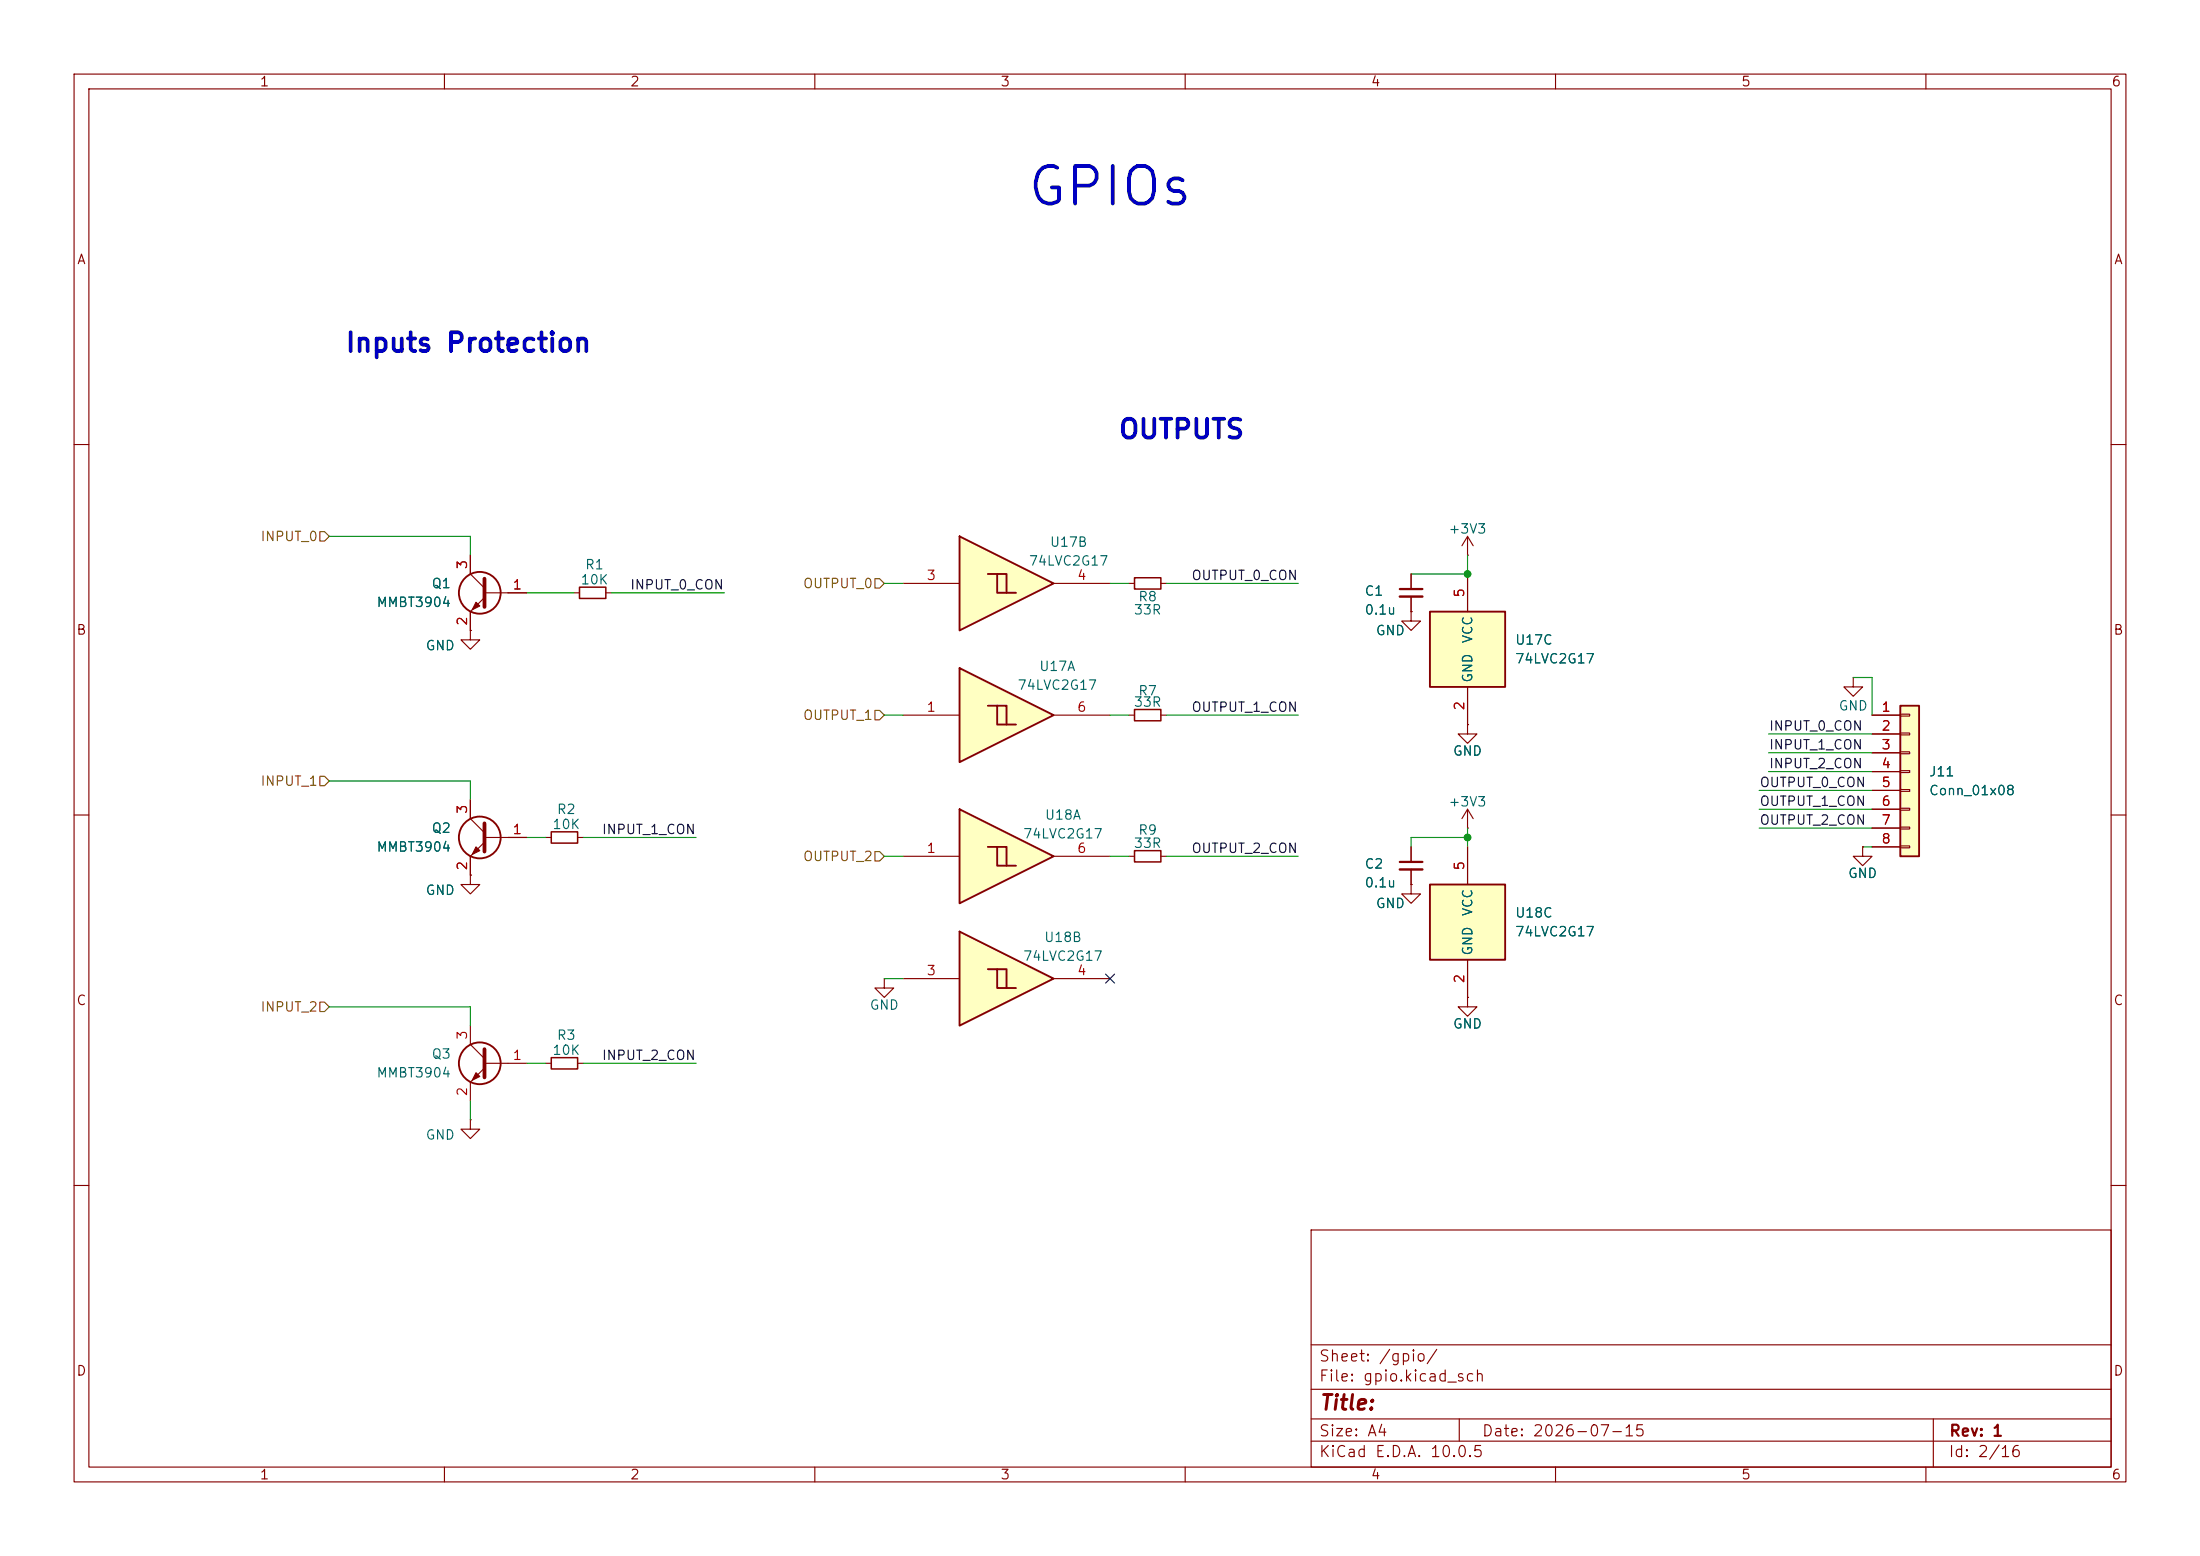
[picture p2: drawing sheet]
<svg xmlns="http://www.w3.org/2000/svg" width="297mm" height="210mm" viewBox="0 0 297 210" stroke-linecap="round" stroke-linejoin="round" font-family="sans-serif">
<g fill="none" stroke="#840000" stroke-width=".15">
<path d="M10 10h277v190h-277zM12 12h273v186h-273zM60 10v2M110 10v2M160 10v2M210 10v2M260 10v2M10 60h2M285 60h2M77.5 80h.7M81.8 80h.7M152.4 96.5h.8"/>
<path d="M156.7 96.5h.8M10 110h2M63.5 108v2.5l1.9 1.9M65.4 113h5.7M65.4 113.7l-1.9 1.9v2.5M285 110h2M63.5 151.1v1.3h-1.3l1.3 1.3 1.3-1.3h-1.3M63.5 151.1h.1M73.7 143.5h.7M78 143.5h.7M10 160h2M177 166h108v32h-108z"/>
<path d="M285 160h2M60 198v2M110 198v2M160 198v2M177 194.5h108M177 191.5h108M177 187.5h108M177 181.5h108M197 191.5v3M210 198v2M260 198v2M261 191.5v6.5"/>
</g>
<path d="M78.2 79.2h3.6v1.6h-3.6zM153.2 95.8h3.5v1.5h-3.5zM74.4 142.7h3.6v1.6h-3.6z" fill="none" stroke="#840000" stroke-width=".2"/>
<path d="M65.4 111.1v3.8" fill="none" stroke="#840000" stroke-width=".51"/>
<circle cx="64.8" cy="113" r="2.82" fill="none" stroke="#840000" stroke-width=".25"/>
<path d="M64.3 114.3l.5 .5-1 .5z" fill="#840000" stroke="#840000" stroke-width=".15"/>
<g fill="#ffffc2">
<path d="M129.5 72.4l12.7 6.3-12.7 6.4z"/>
<path d="M133.3 77.5l3.9 2.5h-2.6v-2.5z"/>
<path d="M134.6 77.5h1.3v2.5z"/>
</g>
<g fill="none" stroke="#840000" stroke-width=".25">
<path d="M129.5 72.4l12.7 6.3-12.7 6.4zM133.3 77.5h1.3v2.5h2.6M134.6 77.5h1.3v2.5"/>
<circle cx="64.8" cy="80" r="2.82"/>
</g>
<path d="M63.5 74.9v2.6l1.9 1.9M121.9 78.7h7.6M142.2 78.7h7.7M152.4 78.7h.8M156.7 78.7h.8M63.5 85.1v1.3h-1.3l1.3 1.2 1.3-1.2h-1.3M63.5 85.1h.1M65.4 80h5.7M65.4 80.6l-1.9 2v2.5M63.5 118.1v1.3h-1.3l1.3 1.3 1.3-1.3h-1.3M63.5 118.1h.1" fill="none" stroke="#840000" stroke-width=".15"/>
<path d="M65.4 78.1v3.8" fill="none" stroke="#840000" stroke-width=".51"/>
<path d="M64.3 81.3l.5 .5-1 .5z" fill="#840000" stroke="#840000" stroke-width=".15"/>
<path d="M153.2 78h3.5v1.5h-3.5z" fill="none" stroke="#840000" stroke-width=".2"/>
<g fill="#ffffc2">
<path d="M129.5 125.7l12.7 6.4-12.7 6.3z"/>
<path d="M133.3 130.8l3.9 2.6h-2.6v-2.6z"/>
<path d="M134.6 130.8h1.3v2.6z"/>
</g>
<path d="M129.5 125.7l12.7 6.4-12.7 6.3zM133.3 130.8h1.3v2.6h2.6M134.6 130.8h1.3v2.6" fill="none" stroke="#840000" stroke-width=".25"/>
<path d="M152.4 115.6h.8M156.7 115.6h.8M198.1 111.8h.1M198.1 109.2l-.7 1.3M198.1 109.2l.8 1.3M198.1 109.2v2.6M121.9 132.1h7.6M142.2 132.1h7.7M198.1 134.6v1.3h1.3l-1.3 1.3-1.3-1.3h1.3M198.1 134.6h.1" fill="none" stroke="#840000" stroke-width=".15"/>
<path d="M153.2 114.8h3.5v1.5h-3.5z" fill="none" stroke="#840000" stroke-width=".2"/>
<path d="M193 119.4h10.2v10.1h-10.2z" fill="#ffffc2"/>
<path d="M193 119.4h10.2v10.1h-10.2z" fill="none" stroke="#840000" stroke-width=".25"/>
<path d="M190.5 114.3v2M190.5 117.3v2.1M198.1 114.3v5.1M198.1 129.5v5.1" fill="none" stroke="#840000" stroke-width=".15"/>
<path d="M189 116.3h3" fill="none" stroke="#840000" stroke-width=".3"/>
<path d="M189 117.3h3" fill="none" stroke="#840000" stroke-width=".33"/>
<g fill="#ffffc2">
<path d="M129.5 109.2l12.7 6.4-12.7 6.3z"/>
<path d="M133.3 114.3l3.9 2.5h-2.6v-2.5z"/>
<path d="M134.6 114.3h1.3v2.5z"/>
</g>
<path d="M129.5 109.2l12.7 6.4-12.7 6.3zM133.3 114.3h1.3v2.5h2.6M134.6 114.3h1.3v2.5" fill="none" stroke="#840000" stroke-width=".25"/>
<path d="M198.1 74.9h.1M198.1 72.4l-.7 1.3M198.1 72.4l.8 1.3M198.1 72.4v2.5M73.7 113h.7M78 113h.7M121.9 115.6h7.6M142.2 115.6h7.7M190.5 119.4v1.3h1.3l-1.3 1.2-1.3-1.2h1.3M190.5 119.4h.1" fill="none" stroke="#840000" stroke-width=".15"/>
<path d="M74.4 112.3h3.6v1.5h-3.6z" fill="none" stroke="#840000" stroke-width=".2"/>
<path d="M256.5 95.3h2.6v20.3h-2.6z" fill="#ffffc2"/>
<path d="M256.5 95.3h2.6v20.3h-2.6z" fill="none" stroke="#840000" stroke-width=".25"/>
<g fill="none" stroke="#840000" stroke-width=".15">
<path d="M198.1 97.8v1.3h1.3l-1.3 1.2-1.3-1.2h1.3M198.1 97.8h.1M250.2 91.4v1.3h1.3l-1.3 1.3-1.3-1.3h1.3M250.2 91.4h.1M252.7 96.5h3.8M252.7 99.1h3.8M256.5 96.4h1.3v.2h-1.3zM256.5 98.9h1.3v.3h-1.3zM251.5 114.3v1.3h1.2l-1.2 1.2-1.3-1.2h1.3M251.5 114.3h.1M252.7 101.6h3.8M252.7 104.1h3.8"/>
<path d="M252.7 106.7h3.8M252.7 109.2h3.8M252.7 111.8h3.8M252.7 114.3h3.8M256.5 101.5h1.3v.2h-1.3zM256.5 104h1.3v.3h-1.3zM256.5 106.6h1.3v.2h-1.3zM256.5 109.1h1.3v.2h-1.3zM256.5 111.6h1.3v.3h-1.3zM256.5 114.2h1.3v.2h-1.3z"/>
</g>
<g fill="#ffffc2">
<path d="M129.5 90.2l12.7 6.3-12.7 6.4z"/>
<path d="M133.3 95.3l3.9 2.5h-2.6v-2.5z"/>
<path d="M134.6 95.3h1.3v2.5z"/>
</g>
<path d="M129.5 90.2l12.7 6.3-12.7 6.4zM133.3 95.3h1.3v2.5h2.6M134.6 95.3h1.3v2.5" fill="none" stroke="#840000" stroke-width=".25"/>
<path d="M190.5 77.5v2M121.9 96.5h7.6M142.2 96.5h7.7M190.5 82.6v1.2h1.3l-1.3 1.3-1.3-1.3h1.3M190.5 82.6h.1M190.5 80.5v2.1M119.4 132.1v1.3h1.2l-1.2 1.2-1.3-1.2h1.3M119.4 132.1h.1" fill="none" stroke="#840000" stroke-width=".15"/>
<path d="M189 79.5h3" fill="none" stroke="#840000" stroke-width=".3"/>
<path d="M189 80.5h3" fill="none" stroke="#840000" stroke-width=".33"/>
<path d="M193 82.6h10.2v10.1h-10.2z" fill="#ffffc2"/>
<g fill="none" stroke="#840000" stroke-width=".25">
<path d="M193 82.6h10.2v10.1h-10.2z"/>
<circle cx="64.8" cy="143.5" r="2.82"/>
</g>
<g fill="none" stroke="#840000" stroke-width=".15">
<path d="M63.5 74.9v2.6M190.5 77.5v2M198.1 77.5v5.1M63.5 85.1h.1M63.5 82.6v2.5M68.6 80h2.5M190.5 82.6h.1M190.5 80.5v2.1M198.1 97.8h.1M198.1 92.7v5.1M252.7 96.5h3.8M252.7 99.1h3.8"/>
<path d="M63.5 118.1h.1M63.5 108v2.5M63.5 115.6v2.5M68.6 113h2.5M190.5 119.4h.1M190.5 114.3v2M190.5 117.3v2.1M198.1 114.3v5.1M251.5 114.3h.1M252.7 101.6h3.8M252.7 104.1h3.8M252.7 106.7h3.8"/>
<path d="M252.7 109.2h3.8M252.7 111.8h3.8M252.7 114.3h3.8M63.5 138.4v2.6l1.9 1.9M198.1 134.6h.1M198.1 129.5v5.1M65.4 143.5h5.7M65.4 144.1l-1.9 2v2.5"/>
</g>
<path d="M65.4 141.6v3.8" fill="none" stroke="#840000" stroke-width=".51"/>
<path d="M64.3 144.8l.5 .5-1 .5z" fill="#840000" stroke="#840000" stroke-width=".15"/>
<path d="M43.2 71.8h.6l.6 .6-.6 .6h-.6zM118.1 78.1h.6l.7 .6-.7 .7h-.6zM118.1 95.9h.6l.7 .6-.7 .7h-.6zM43.2 104.8h.6l.6 .6-.6 .6h-.6zM118.1 114.9h.6l.7 .7-.7 .6h-.6zM43.2 135.3h.6l.6 .6-.6 .6h-.6z" fill="none" stroke="#725600" stroke-width=".15"/>
<g fill="none" stroke="#009600" stroke-width=".15">
<path d="M44.4 72.4h19.1v2.5M119.4 78.7h2.5M149.9 78.7h2.5M157.5 78.7h17.8M198.1 74.9v2.6h-7.6M71.1 80h6.4M82.5 80h15.3M119.4 96.5h2.5M149.9 96.5h2.5M157.5 96.5h17.8M238.8 99.1h13.9M250.2 91.4h2.5v5.1"/>
<path d="M44.4 105.4h19.1v2.6M71.1 113h2.6M78.7 113h15.3M119.4 115.6h2.5M149.9 115.6h2.5M157.5 115.6h17.8M198.1 111.8v2.5M198.1 113h-7.6v1.3M237.5 109.2h15.2M237.5 111.8h15.2M237.5 106.7h15.2M238.8 101.6h13.9"/>
<path d="M238.8 104.1h13.9M251.5 114.3h1.2M44.4 135.9h19.1v2.5M119.4 132.1h2.5M63.5 148.6v2.5M71.1 143.5h2.6M78.7 143.5h15.3"/>
</g>
<path d="M149.3 131.5l1.2 1.2M150.5 131.5l-1.2 1.2" fill="none" stroke="#000084" stroke-width=".15"/>
<g fill="#009600" stroke="#009600" stroke-width=".14">
<circle cx="198.1" cy="77.5" r=".46"/>
<circle cx="198.1" cy="113" r=".46"/>
</g>
<text font-size="5.1" fill="#0000c2" x="138.3" y="29">GPIOs</text>
<g font-size="2.5" fill="#0000c2">
<text x="46.5" y="48.1">Inputs Protection</text>
<text x="150.9" y="59.8">OUTPUTS</text>
</g>
<text font-size="2" fill="#840000" x="178" y="190.8">Title:</text>
<g font-size="1.5" fill="#840000">
<text x="178" y="184.1">Sheet: /gpio/</text>
<text x="178" y="186.8">File: gpio.kicad_sch</text>
<text x="178" y="197">KiCad E.D.A. 10.0.5</text>
<text x="178" y="194.2">Size: A4</text>
<text x="200" y="194.2">Date: 2026-07-15</text>
<text x="263" y="197">Id: 2/16</text>
<text x="263" y="194.2">Rev: 1</text>
</g>
<g font-size="1.3" fill="#840000">
<text x="35" y="12">1</text>
<text x="85" y="12">2</text>
<text x="135" y="12">3</text>
<text x="185" y="12">4</text>
<text x="235" y="12">5</text>
<text x="285" y="12">6</text>
<text x="10.3" y="36">A</text>
<text x="285.3" y="36">A</text>
<text x="10.2" y="86">B</text>
<text x="285.2" y="86">B</text>
<text x="10.2" y="136">C</text>
<text x="285.2" y="136">C</text>
<text x="10.2" y="186">D</text>
<text x="285.2" y="186">D</text>
<text x="35" y="200">1</text>
<text x="85" y="200">2</text>
<text x="135" y="200">3</text>
<text x="185" y="200">4</text>
<text x="235" y="200">5</text>
<text x="285" y="200">6</text>
</g>
<g font-size="1.3" fill="#725600">
<text x="35.1" y="73.4">INPUT_0</text>
<text x="108.3" y="79.7">OUTPUT_0</text>
<text x="108.3" y="97.5">OUTPUT_1</text>
<text x="35.1" y="106.4">INPUT_1</text>
<text x="108.3" y="116.5">OUTPUT_2</text>
<text x="35.1" y="136.9">INPUT_2</text>
</g>
<g font-size="1.3" fill="#a90000">
<text x="63.4" y="76.9" transform="rotate(-90 63.4 76.9)">3</text>
<text x="69.1" y="79.9">1</text>
<text x="125" y="78.6">3</text>
<text x="145.3" y="78.6">4</text>
<text x="198" y="80.7" transform="rotate(-90 198 80.7)">5</text>
<text x="63.4" y="84.6" transform="rotate(-90 63.4 84.6)">2</text>
<text x="198" y="96" transform="rotate(-90 198 96)">2</text>
<text x="125" y="96.4">1</text>
<text x="145.3" y="96.4">6</text>
<text x="253.9" y="96.4">1</text>
<text x="253.9" y="98.9">2</text>
<text x="253.9" y="101.5">3</text>
<text x="253.9" y="104">4</text>
<text x="253.9" y="106.5">5</text>
<text x="63.4" y="110" transform="rotate(-90 63.4 110)">3</text>
<text x="69.1" y="112.9">1</text>
<text x="253.9" y="109.1">6</text>
<text x="253.9" y="111.6">7</text>
<text x="63.4" y="117.6" transform="rotate(-90 63.4 117.6)">2</text>
<text x="125" y="115.4">1</text>
<text x="145.3" y="115.4">6</text>
<text x="198" y="117.6" transform="rotate(-90 198 117.6)">5</text>
<text x="253.9" y="114.2">8</text>
<text x="125" y="131.9">3</text>
<text x="145.3" y="131.9">4</text>
<text x="198" y="132.8" transform="rotate(-90 198 132.8)">2</text>
<text x="63.4" y="140.4" transform="rotate(-90 63.4 140.4)">3</text>
<text x="69.1" y="143.4">1</text>
<text x="63.4" y="148.1" transform="rotate(-90 63.4 148.1)">2</text>
</g>
<g font-size="1.3" fill="#006464">
<text x="78.9" y="77.2">R1</text>
<text x="138.8" y="76.7">74LVC2G17</text>
<text x="141.6" y="74.1">U17B</text>
<text x="195.5" y="72.3">+3V3</text>
<text x="50.7" y="82.2">MMBT3904</text>
<text x="58.2" y="79.7">Q1</text>
<text x="78.3" y="79.2">10K</text>
<text x="153" y="83.3">33R</text>
<text x="153.6" y="81.5">R8</text>
<text x="184.1" y="80.7">C1</text>
<text x="184.1" y="83.3">0.1u</text>
<text x="57.4" y="88.1">GND</text>
<text x="185.6" y="86.1">GND</text>
<text x="199.1" y="86.9" transform="rotate(-90 199.1 86.9)">VCC</text>
<text x="204.5" y="87.3">U17C</text>
<text x="204.5" y="89.9">74LVC2G17</text>
<text x="137.3" y="93.4">74LVC2G17</text>
<text x="140.2" y="90.9">U17A</text>
<text x="153" y="95.7">33R</text>
<text x="153.6" y="94.2">R7</text>
<text x="199.1" y="92.2" transform="rotate(-90 199.1 92.2)">GND</text>
<text x="248.1" y="96.2">GND</text>
<text x="196.1" y="102.3">GND</text>
<text x="260.3" y="105.1">J11</text>
<text x="260.3" y="107.6">Conn_01x08</text>
<text x="58.2" y="112.7">Q2</text>
<text x="74.5" y="112.2">10K</text>
<text x="75.1" y="110.2">R2</text>
<text x="138" y="113.5">74LVC2G17</text>
<text x="141" y="110.9">U18A</text>
<text x="153.6" y="113">R9</text>
<text x="195.5" y="109.2">+3V3</text>
<text x="50.7" y="115.3">MMBT3904</text>
<text x="153" y="114.8">33R</text>
<text x="184.1" y="117.5">C2</text>
<text x="249.4" y="118.8">GND</text>
<text x="57.4" y="121.1">GND</text>
<text x="184.1" y="120.1">0.1u</text>
<text x="185.6" y="122.9">GND</text>
<text x="199.1" y="123.7" transform="rotate(-90 199.1 123.7)">VCC</text>
<text x="204.5" y="124.2">U18C</text>
<text x="138" y="130">74LVC2G17</text>
<text x="140.9" y="127.5">U18B</text>
<text x="199.1" y="129.1" transform="rotate(-90 199.1 129.1)">GND</text>
<text x="204.5" y="126.7">74LVC2G17</text>
<text x="117.3" y="136.6">GND</text>
<text x="58.2" y="143.2">Q3</text>
<text x="74.5" y="142.7">10K</text>
<text x="75.1" y="140.7">R3</text>
<text x="196.1" y="139.1">GND</text>
<text x="50.7" y="145.7">MMBT3904</text>
<text x="57.4" y="154.1">GND</text>
</g>
<g font-size="1.3" fill="#0f0f0f">
<text x="85" y="79.9">INPUT_0_CON</text>
<text x="160.8" y="78.6">OUTPUT_0_CON</text>
<text x="160.8" y="96.4">OUTPUT_1_CON</text>
<text x="238.7" y="98.9">INPUT_0_CON</text>
<text x="238.7" y="101.5">INPUT_1_CON</text>
<text x="237.5" y="106.6">OUTPUT_0_CON</text>
<text x="238.7" y="104">INPUT_2_CON</text>
<text x="81.2" y="112.9">INPUT_1_CON</text>
<text x="237.5" y="109.1">OUTPUT_1_CON</text>
<text x="237.5" y="111.6">OUTPUT_2_CON</text>
<text x="160.8" y="115.4">OUTPUT_2_CON</text>
<text x="81.2" y="143.4">INPUT_2_CON</text>
</g>
</svg>
